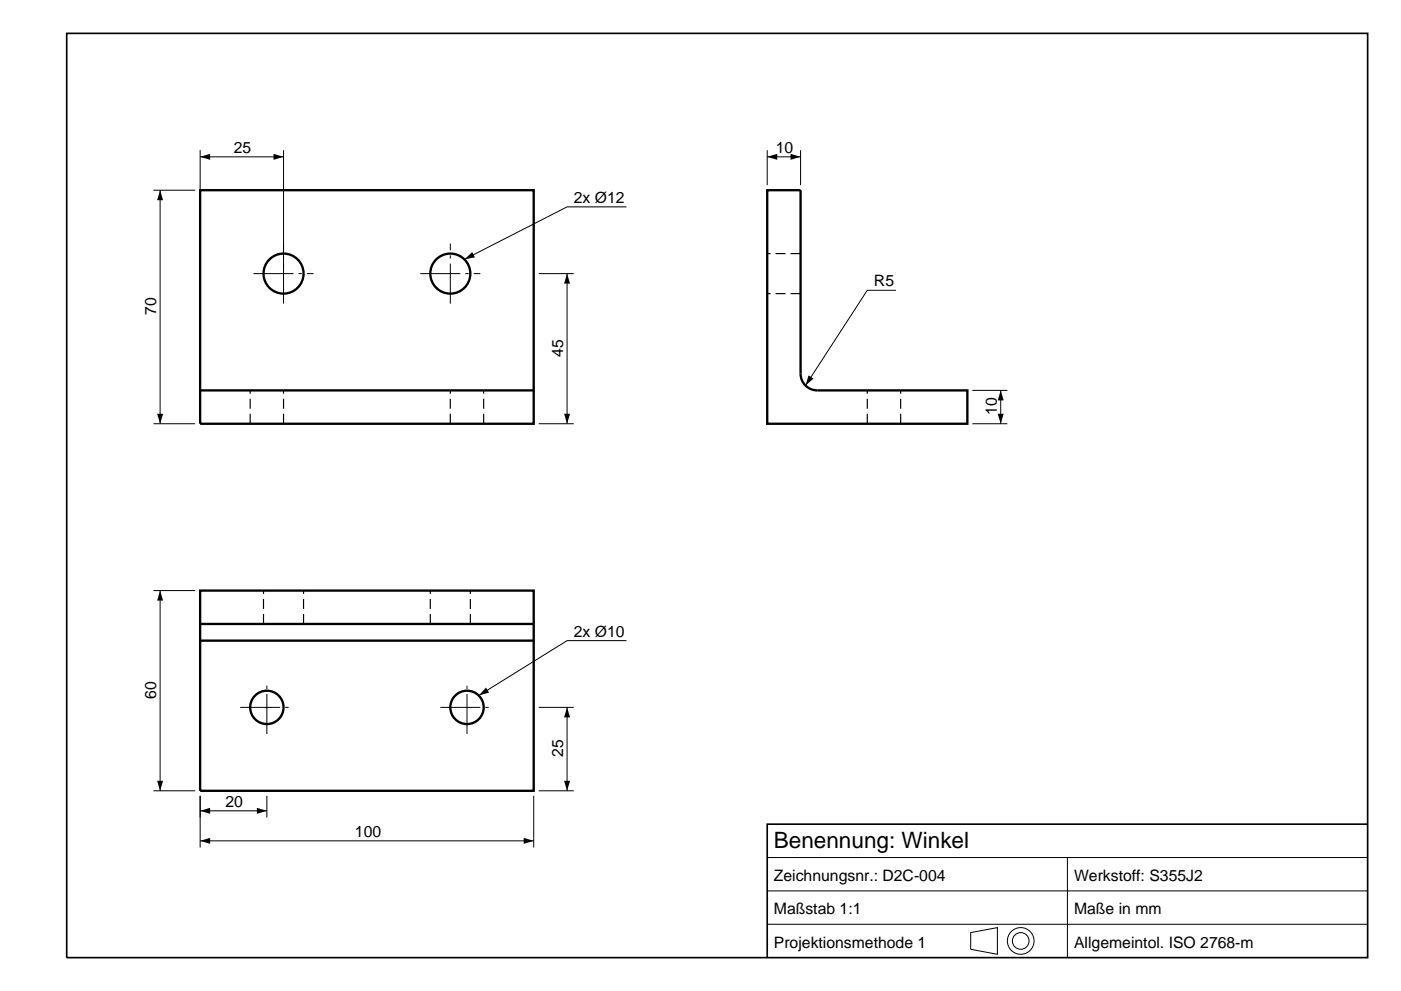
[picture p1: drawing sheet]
<svg xmlns="http://www.w3.org/2000/svg" width="420mm" height="297mm" viewBox="0 0 420 297" stroke-linecap="round" stroke-linejoin="round" font-family="sans-serif">
<path d="M20 10h390v277h-390zM410 247h-180v40" fill="none" stroke="#000" stroke-width=".5"/>
<g fill="none" stroke="#000" stroke-width=".3">
<path d="M46 57h12.5M48 57v70M60 45v35.5M60 47h25M85 45v35.5M230 47h10M230 45v10.5M240 45v10.5M187.8 62h-17.8l-30.7 15.7M161.5 82h10.5M170 82v45M268.6 87h-8.6l-18.5 28.5"/>
<path d="M291.5 117h10.5M300 117v10M46 127h12.5M161.5 127h10.5M291.5 127h10.5M46 177h12.5M48 177v60M187.8 192h-17.8l-26.4 16.4M161.5 212h10.5M170 212v25M46 237h12.5M60 238.5v15.5"/>
<path d="M80 238.5v6.5M160 238.5v15.5M161.5 237h10.5M60 252h100M60 243h20M230 257h180M320 257v30M230 277h180M230 267h180M291 279.5l8-1.5v8l-8-1.5z"/>
<circle cx="306" cy="282" r="4"/>
<circle cx="306" cy="282" r="2.5"/>
</g>
<g fill="none" stroke="#000" stroke-width=".7" stroke-linecap="butt">
<path d="M60 57h100v70h-100zM230 57h10v55a5 5 0 0 0 5 5h45v10h-60zM60 117h100M60 177h100v60h-100zM60 192h100M60 187h100"/>
<circle cx="85" cy="82" r="6"/>
<circle cx="135" cy="82" r="6"/>
<circle cx="80" cy="212" r="5"/>
<circle cx="140" cy="212" r="5"/>
</g>
<path d="M76 82h18M85 91v-18M126 82h18M135 91v-18M72 212h16M132 212h16M80 220v-16M140 220v-16" fill="none" stroke="#000" stroke-width=".3" stroke-dasharray="12 1.5 1 1.5" stroke-linecap="butt"/>
<path d="M240 76h-10M240 88h-10M75 127v-10M85 127v-10M135 127v-10M145 127v-10M260 127v-10M270 127v-10M79 187v-10M91 187v-10M129 187v-10M141 187v-10" fill="none" stroke="#000" stroke-width=".35" stroke-dasharray="3 1.5" stroke-linecap="butt"/>
<g fill="#000">
<path d="M48 57l.9 3h-1.8zM60 47l3-.9v1.8zM82 46.1l3 .9-3 .9zM230 47l3-.9v1.8zM237 46.1l3 .9-3 .9zM139.3 77.7l2.3-2.2 .8 1.6zM170 82l.9 3h-1.8zM242.4 112.5l1.5 1-2.4 2zM300 117l.9 3h-1.8zM47.1 124h1.8l-.9 3zM169.1 124h1.8l-.9 3zM299.1 124h1.8l-.9 3z"/>
<path d="M48 177l.9 3h-1.8zM145.7 206.1l.9 1.5-3 .8zM170 212l.9 3h-1.8zM47.1 234h1.8l-.9 3zM169.1 234h1.8l-.9 3zM60 252l3-.9v1.8zM60 243l3-.9v1.8zM77 242.1l3 .9-3 .9zM157 251.1l3 .9-3 .9z"/>
</g>
<text font-size="6.7" x="232" y="254">Benennung: Winkel</text>
<g font-size="4.7">
<text x="70.1" y="45.8">25</text>
<text x="232.6" y="45.8">10</text>
<text x="172" y="60.8">2x Ø12</text>
<text x="262" y="85.8">R5</text>
<text x="46.8" y="94.4" transform="rotate(-90 46.8 94.4)">70</text>
<text x="168.8" y="106.9" transform="rotate(-90 168.8 106.9)">45</text>
<text x="298.8" y="124.4" transform="rotate(-90 298.8 124.4)">10</text>
<text x="172" y="190.8">2x Ø10</text>
<text x="46.8" y="209.4" transform="rotate(-90 46.8 209.4)">60</text>
<text x="168.8" y="226.9" transform="rotate(-90 168.8 226.9)">25</text>
<text x="67.6" y="241.8">20</text>
<text x="106.4" y="250.8">100</text>
<text x="232" y="264">Zeichnungsnr.: D2C-004</text>
<text x="322" y="264">Werkstoff: S355J2</text>
<text x="232" y="274">Maßstab 1:1</text>
<text x="322" y="274">Maße in mm</text>
<text x="232" y="284">Projektionsmethode 1</text>
<text x="322" y="284">Allgemeintol. ISO 2768-m</text>
</g>
</svg>
